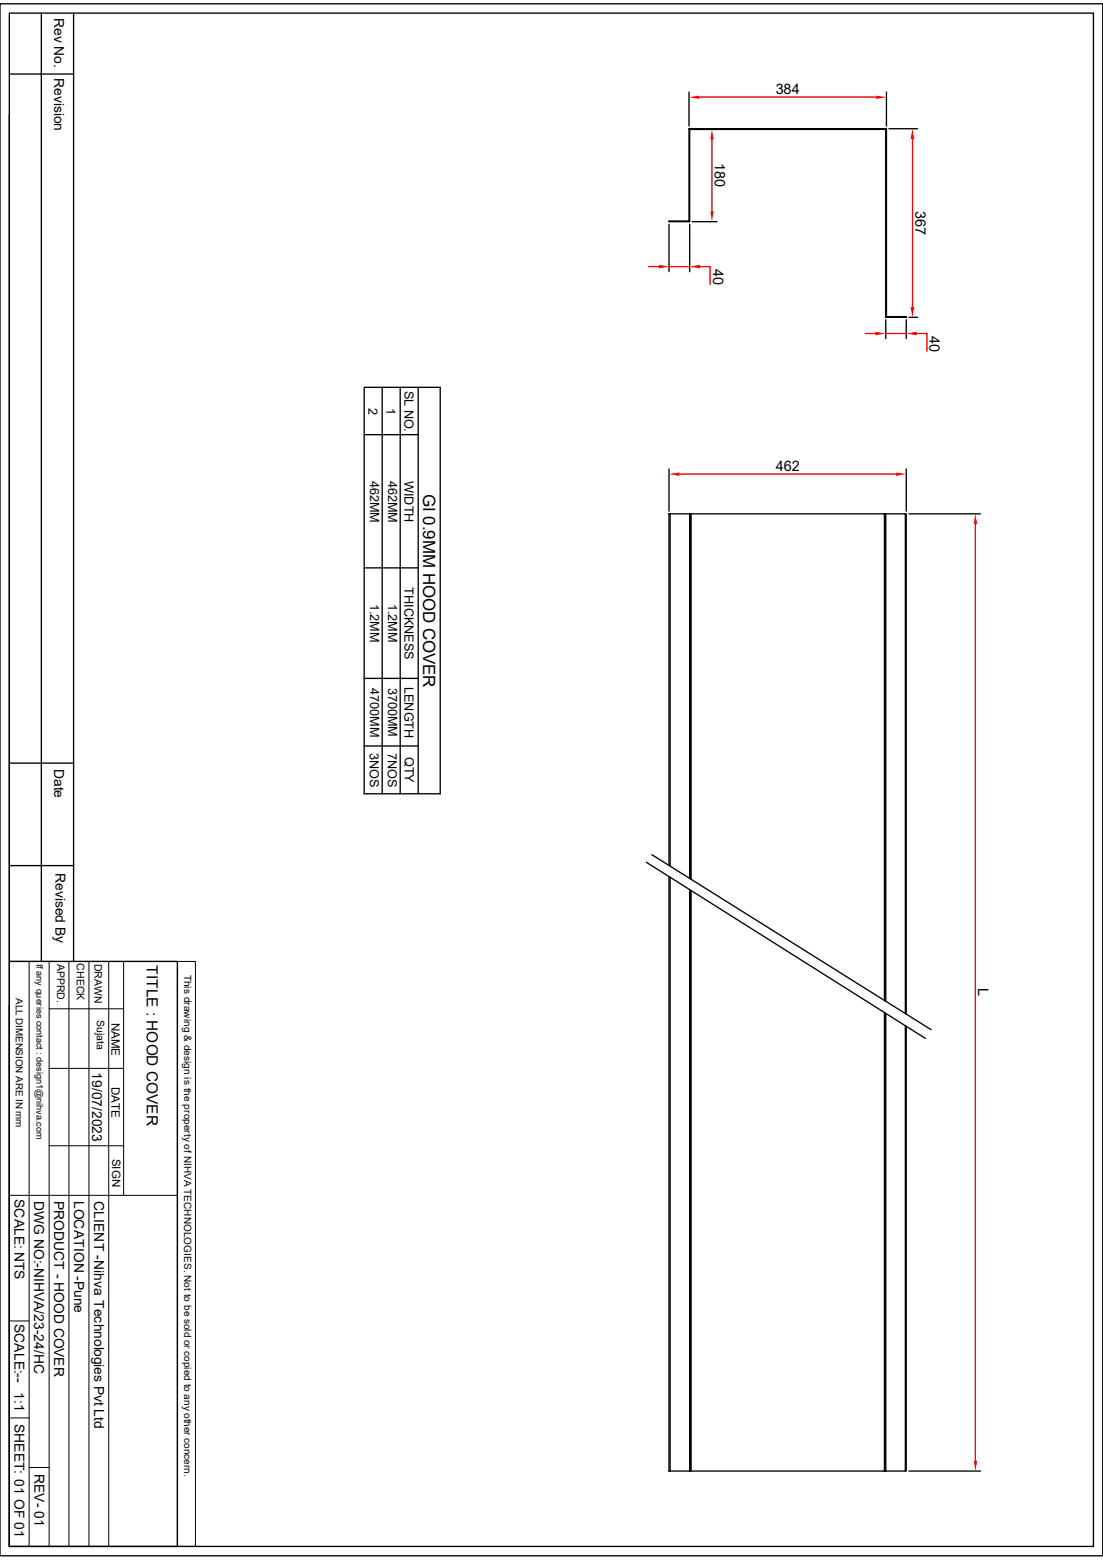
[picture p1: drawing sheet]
<svg xmlns="http://www.w3.org/2000/svg" width="210mm" height="297mm" viewBox="0 0 210 297" stroke-linecap="round" stroke-linejoin="round" font-family="sans-serif">
<g fill="none" stroke="#000" stroke-width=".25">
<path d="M0 .7h210v295.5h-210zM1.8 14.1h12.2M1.8 2.5h206.4v291.9h-206.4zM7.9 2.5v180.5M14 2.5v180.5M1.8 21.9v161.1M127.4 42.2h3.9v-17.6h37.4v35.8h3.9M127.4 42.1h3.8v-17.6h37.6v35.9M69.3 73.7h14.5v77.4h-14.5zM72.8 73.7v77.4M76.2 73.7v77.4M79.6 73.7v77.4"/>
<path d="M168.7 60.9v3.6M168.7 60.3h3.9M172.6 60.9v3.6M69.3 82.8h10.3M127.6 97.8v67.1M127.6 97.8h3.7v69.5M127.6 97.8h-.2v67M131.3 97.8h37.4M131.3 97.8h.2v69.5M131.5 97.8l.1 69.6M168.4 97.8v92.7M168.5 97.8v92.7"/>
<path d="M168.7 97.8h3.7v95.2M168.7 97.8v92.9M172.4 97.8h.2v95.3M69.3 108.1h10.3M69.3 129.2h10.3M1.8 145.3h12.2M69.3 142h10.3M1.8 164.8h12.2M123.1 164.2l53.1 33.5M124.1 162.7l53.2 33.3M127.4 166.9v113.2h.2M127.6 167v113.1"/>
<path d="M131.3 169.4v110.7h-3.7M131.5 169.5v110.6h-.2M131.6 169.5l-.1 110.6M1.8 183h32v111.4h-32zM1.8 191.4v103M168.4 192.8v87.3M168.5 192.8v87.3M168.7 192.9v87.2M172.4 195.3v84.8h-3.7M172.6 195.4v84.7h-.2M131.3 280.1h37.4"/>
</g>
<g fill="none" stroke="#000" stroke-width=".19">
<path d="M1.8 183h32M5.5 183v111.4M9.4 192.1h14.1M9.4 183v111.4M13.1 183v111.4M16.9 183v111.4M20.7 183v111.4M23.5 183v44.6M33.8 183h3.4v111.4h-3.4zM33.8 184.9v42.7M9.4 218.1h14.1M9.4 203.4h14.1"/>
<path d="M1.8 227.6h32v66.8M1.8 251.5h3.7M1.8 270h3.7M5.5 279.4h3.9"/>
</g>
<path d="M164.8 63.5h1.9M168.7 63.5h3.9M174.5 63.5h2v3.4" fill="none" stroke="#f00" stroke-width=".25"/>
<g fill="#f00">
<path d="M166.7 63.2l2 .3-2 .3z"/>
<path d="M172.6 63.5l1.9-.3v.6z"/>
</g>
<path d="M169.2 24.5h5.5M173.1 60.4h1.6" fill="none" stroke="#000" stroke-width=".25"/>
<path d="M173.7 26.5v32" fill="none" stroke="#f00" stroke-width=".25"/>
<g fill="#f00">
<path d="M173.4 58.5h.7l-.4 1.9z"/>
<path d="M173.7 24.5l.4 2h-.7z"/>
</g>
<path d="M131.2 17.5v6.5M168.8 17.5v6.5" fill="none" stroke="#000" stroke-width=".25"/>
<path d="M133.1 18.5h33.7" fill="none" stroke="#f00" stroke-width=".25"/>
<g fill="#f00">
<path d="M166.8 18.2l2 .3-2 .3z"/>
<path d="M131.2 18.5l1.9-.3v.6z"/>
</g>
<path d="M131.8 24.6h4.7M131.8 42.2h4.7" fill="none" stroke="#000" stroke-width=".25"/>
<path d="M135.6 26.6v13.7" fill="none" stroke="#f00" stroke-width=".25"/>
<g fill="#f00">
<path d="M135.6 24.6l.3 2h-.6z"/>
<path d="M135.3 40.3h.6l-.3 1.9z"/>
</g>
<path d="M127.4 42.7v9M131.3 42.7v9" fill="none" stroke="#000" stroke-width=".25"/>
<path d="M123.5 50.8h1.9M127.4 50.8h3.9M133.3 50.8h1.9v3.3" fill="none" stroke="#f00" stroke-width=".25"/>
<g fill="#f00">
<path d="M125.4 50.4l2 .4-2 .3z"/>
<path d="M131.3 50.8l2-.4v.7z"/>
</g>
<path d="M127.4 89.3v8M172.6 89.3v8" fill="none" stroke="#000" stroke-width=".25"/>
<path d="M129.4 90.3h41.2" fill="none" stroke="#f00" stroke-width=".25"/>
<g fill="#f00">
<path d="M170.6 90l2 .3-2 .3z"/>
<path d="M127.4 90.3l2-.3v.6z"/>
</g>
<path d="M173.1 97.8h13.6M173.1 280.1h13.6" fill="none" stroke="#000" stroke-width=".25"/>
<path d="M185.7 99.8v178.3" fill="none" stroke="#f00" stroke-width=".25"/>
<g fill="#f00">
<path d="M185.7 97.8l.4 2h-.7z"/>
<path d="M185.4 278.1h.7l-.4 2z"/>
</g>
<path d="M127.4 42.1v.1M172.6 60.3v.1" fill="none" stroke="#000" stroke-width=".25"/>
<text font-size="3.2" x="80.6" y="94" transform="rotate(90 80.6 94)">GI 0.9MM HOOD COVER</text>
<text font-size="2.9" x="27.9" y="183.8" transform="rotate(90 27.9 183.8)">TITLE : HOOD COVER</text>
<g font-size="2.8">
<text x="147.7" y="18">384</text>
<text x="136.1" y="31.1" transform="rotate(90 136.1 31.1)">180</text>
<text x="174.3" y="40.2" transform="rotate(90 174.3 40.2)">367</text>
<text x="135.8" y="51.2" transform="rotate(90 135.8 51.2)">40</text>
<text x="177" y="64" transform="rotate(90 177 64)">40</text>
<text x="147.7" y="89.7">462</text>
<text x="186.2" y="188.1" transform="rotate(90 186.2 188.1)">L</text>
</g>
<g font-size="2.6">
<text x="10.3" y="3.5" transform="rotate(90 10.3 3.5)">Rev No.</text>
<text x="10.3" y="14.9" transform="rotate(90 10.3 14.9)">Revision</text>
<text x="10.3" y="146.4" transform="rotate(90 10.3 146.4)">Date</text>
<text x="10.6" y="166.3" transform="rotate(90 10.6 166.3)">Revised By</text>
<text x="17.6" y="204.1" transform="rotate(90 17.6 204.1)">19/07/2023</text>
<text x="2.8" y="228.3" transform="rotate(90 2.8 228.3)">SCALE: NTS</text>
<text x="6.5" y="228.6" transform="rotate(90 6.5 228.6)">DWG NO:-NIHVA/23-24/HC</text>
<text x="10.3" y="228.6" transform="rotate(90 10.3 228.6)">PRODUCT - HOOD COVER</text>
<text x="14.1" y="228.6" transform="rotate(90 14.1 228.6)">LOCATION -Pune</text>
<text x="17.9" y="228.7" transform="rotate(90 17.9 228.7)">CLIENT -Nihva Technologies Pvt Ltd</text>
<text x="2.8" y="252" transform="rotate(90 2.8 252)">SCALE:--</text>
<text x="2.8" y="265.1" transform="rotate(90 2.8 265.1)">1:1</text>
<text x="2.8" y="271.1" transform="rotate(90 2.8 271.1)">SHEET: 01 OF 01</text>
<text x="6.6" y="280.6" transform="rotate(90 6.6 280.6)">REV- 01</text>
</g>
<g font-size="2.4">
<text x="70.2" y="77.6" transform="rotate(90 70.2 77.6)">2</text>
<text x="73.6" y="77.7" transform="rotate(90 73.6 77.7)">1</text>
<text x="77" y="74.4" transform="rotate(90 77 74.4)">SL NO.</text>
<text x="70.5" y="91.5" transform="rotate(90 70.5 91.5)">462MM</text>
<text x="73.9" y="91.5" transform="rotate(90 73.9 91.5)">462MM</text>
<text x="77" y="91.6" transform="rotate(90 77 91.6)">WIDTH</text>
<text x="77" y="111.8" transform="rotate(90 77 111.8)">THICKNESS</text>
<text x="70.5" y="114.9" transform="rotate(90 70.5 114.9)">1.2MM</text>
<text x="73.9" y="114.9" transform="rotate(90 73.9 114.9)">1.2MM</text>
<text x="70.5" y="131" transform="rotate(90 70.5 131)">4700MM</text>
<text x="73.9" y="131" transform="rotate(90 73.9 131)">3700MM</text>
<text x="77" y="130.8" transform="rotate(90 77 130.8)">LENGTH</text>
<text x="70.4" y="143.3" transform="rotate(90 70.4 143.3)">3NOS</text>
<text x="73.9" y="143.3" transform="rotate(90 73.9 143.3)">7NOS</text>
<text x="77.1" y="144.1" transform="rotate(90 77.1 144.1)">QTY</text>
</g>
<g font-size="2.2">
<text x="21.3" y="194.7" transform="rotate(90 21.3 194.7)">NAME</text>
<text x="21.3" y="206.9" transform="rotate(90 21.3 206.9)">DATE</text>
<text x="21.4" y="220.6" transform="rotate(90 21.4 220.6)">SIGN</text>
</g>
<g font-size="2">
<text x="10.9" y="183.5" transform="rotate(90 10.9 183.5)">APPRD.</text>
<text x="14.6" y="183.4" transform="rotate(90 14.6 183.4)">CHECK</text>
<text x="18" y="183.5" transform="rotate(90 18 183.5)">DRAWN</text>
<text x="18.5" y="194.3" transform="rotate(90 18.5 194.3)">Sujata</text>
</g>
<g font-size="1.9">
<text x="35.1" y="185.5" transform="rotate(90 35.1 185.5)">This drawing &amp; design is the property of NIHVA TECHNOLOGIES. Not to be sold or copied to any other concern.</text>
<text x="3" y="190" transform="rotate(90 3 190)">ALL DIMENSION ARE IN mm</text>
</g>
<text font-size="1.7" x="6.9" y="183.5" transform="rotate(90 6.9 183.5)">If any queries contact : design1@nihva.com</text>
</svg>
